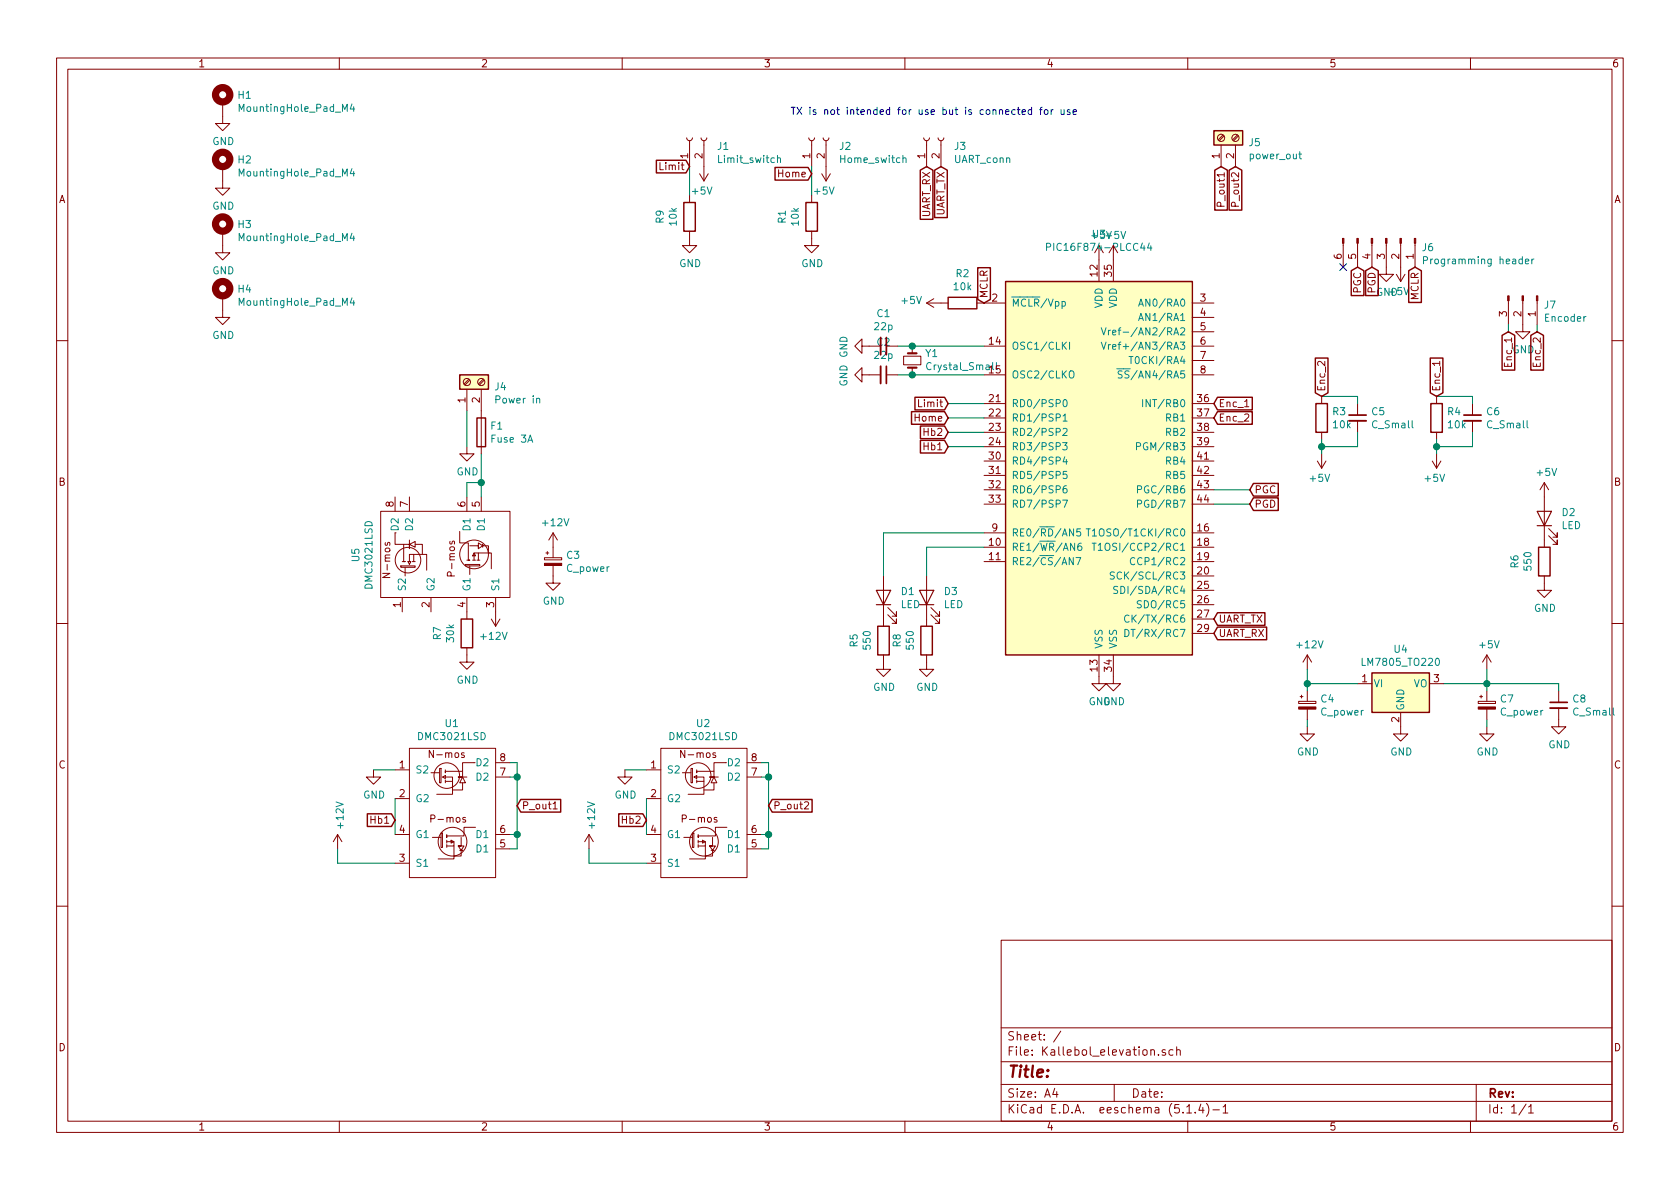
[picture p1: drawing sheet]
EESchema Schematic File Version 4
LIBS:Kallebol_elevation-cache
EELAYER 30 0
EELAYER END
$Descr A4 11693 8268
encoding utf-8
Sheet 1 1
Title ""
Date ""
Rev ""
Comp ""
Comment1 ""
Comment2 ""
Comment3 ""
Comment4 ""
$EndDescr
$Comp
L PIC:PIC16F874-PLCC44 U3
U 1 1
P 7650 3200
F 0 "U3" H 7650 4781 50  0000 C CNN
F 1 "PIC16F874-PLCC44" H 7650 4690 50  0000 C CNN
F 2 "Package_LCC:PLCC-44" H 7650 3200 50  0001 C CIN
F 3 "http://ww1.microchip.com/downloads/en/DeviceDoc/30292C.pdf" H 7650 3200 50  0001 C CNN
	1    7650 3200
	1    0    0    -1  
$EndComp
$Comp
L power:+5V #PWR0101
U 1 1
P 7650 1800
F 0 "#PWR0101" H 7650 1650 50  0001 C CNN
F 1 "+5V" H 7665 1973 50  0000 C CNN
F 2 "" H 7650 1800 50  0001 C CNN
F 3 "" H 7650 1800 50  0001 C CNN
	1    7650 1800
	1    0    0    -1  
$EndComp
$Comp
L power:+5V #PWR0102
U 1 1
P 7750 1800
F 0 "#PWR0102" H 7750 1650 50  0001 C CNN
F 1 "+5V" H 7765 1973 50  0000 C CNN
F 2 "" H 7750 1800 50  0001 C CNN
F 3 "" H 7750 1800 50  0001 C CNN
	1    7750 1800
	1    0    0    -1  
$EndComp
$Comp
L power:GND #PWR0103
U 1 1
P 7650 4700
F 0 "#PWR0103" H 7650 4450 50  0001 C CNN
F 1 "GND" H 7655 4527 50  0000 C CNN
F 2 "" H 7650 4700 50  0001 C CNN
F 3 "" H 7650 4700 50  0001 C CNN
	1    7650 4700
	1    0    0    -1  
$EndComp
$Comp
L power:GND #PWR0104
U 1 1
P 7750 4700
F 0 "#PWR0104" H 7750 4450 50  0001 C CNN
F 1 "GND" H 7755 4527 50  0000 C CNN
F 2 "" H 7750 4700 50  0001 C CNN
F 3 "" H 7750 4700 50  0001 C CNN
	1    7750 4700
	1    0    0    -1  
$EndComp
$Comp
L Device:Crystal_Small Y1
U 1 1
P 6350 2500
F 0 "Y1" V 6396 2412 50  0000 R CNN
F 1 "Crystal_Small" V 6305 2412 50  0000 R CNN
F 2 "Crystal:Crystal_HC18-U_Vertical" H 6350 2500 50  0001 C CNN
F 3 "~" H 6350 2500 50  0001 C CNN
	1    6350 2500
	0    -1   -1   0   
$EndComp
Wire Wire Line
	6350 2400 6850 2400
Wire Wire Line
	6850 2600 6350 2600
$Comp
L Device:C_Small C2
U 1 1
P 6150 2600
F 0 "C2" V 5921 2600 50  0000 C CNN
F 1 "22p" V 6012 2600 50  0000 C CNN
F 2 "Capacitor_SMD:C_0603_1608Metric_Pad1.05x0.95mm_HandSolder" H 6150 2600 50  0001 C CNN
F 3 "~" H 6150 2600 50  0001 C CNN
	1    6150 2600
	0    1    1    0   
$EndComp
$Comp
L Device:C_Small C1
U 1 1
P 6150 2400
F 0 "C1" V 5921 2400 50  0000 C CNN
F 1 "22p" V 6012 2400 50  0000 C CNN
F 2 "Capacitor_SMD:C_0603_1608Metric_Pad1.05x0.95mm_HandSolder" H 6150 2400 50  0001 C CNN
F 3 "~" H 6150 2400 50  0001 C CNN
	1    6150 2400
	0    1    1    0   
$EndComp
Wire Wire Line
	6250 2600 6350 2600
Connection ~ 6350 2600
Wire Wire Line
	6250 2400 6350 2400
Connection ~ 6350 2400
$Comp
L power:GND #PWR0105
U 1 1
P 6050 2600
F 0 "#PWR0105" H 6050 2350 50  0001 C CNN
F 1 "GND" H 6055 2427 50  0000 C CNN
F 2 "" H 6050 2600 50  0001 C CNN
F 3 "" H 6050 2600 50  0001 C CNN
	1    6050 2600
	0    1    1    0   
$EndComp
$Comp
L power:GND #PWR0106
U 1 1
P 6050 2400
F 0 "#PWR0106" H 6050 2150 50  0001 C CNN
F 1 "GND" H 6055 2227 50  0000 C CNN
F 2 "" H 6050 2400 50  0001 C CNN
F 3 "" H 6050 2400 50  0001 C CNN
	1    6050 2400
	0    1    1    0   
$EndComp
$Comp
L Connector:Conn_01x06_Male J6
U 1 1
P 9650 1650
F 0 "J6" V 9712 1894 50  0000 L CNN
F 1 "Programming header" V 9803 1894 50  0000 L CNN
F 2 "Connector_PinSocket_2.54mm:PinSocket_1x06_P2.54mm_Vertical" H 9650 1650 50  0001 C CNN
F 3 "~" H 9650 1650 50  0001 C CNN
	1    9650 1650
	0    1    1    0   
$EndComp
Text GLabel 9850 1850 3    50   Input ~ 0
MCLR
Text GLabel 9550 1850 3    50   Input ~ 0
PGD
Text GLabel 9450 1850 3    50   Input ~ 0
PGC
$Comp
L power:+5V #PWR0107
U 1 1
P 9750 1850
F 0 "#PWR0107" H 9750 1700 50  0001 C CNN
F 1 "+5V" H 9765 2023 50  0000 C CNN
F 2 "" H 9750 1850 50  0001 C CNN
F 3 "" H 9750 1850 50  0001 C CNN
	1    9750 1850
	-1   0    0    1   
$EndComp
$Comp
L power:GND #PWR0108
U 1 1
P 9650 1850
F 0 "#PWR0108" H 9650 1600 50  0001 C CNN
F 1 "GND" H 9655 1677 50  0000 C CNN
F 2 "" H 9650 1850 50  0001 C CNN
F 3 "" H 9650 1850 50  0001 C CNN
	1    9650 1850
	1    0    0    -1  
$EndComp
$Comp
L Device:R R2
U 1 1
P 6700 2100
F 0 "R2" V 6493 2100 50  0000 C CNN
F 1 "10k" V 6584 2100 50  0000 C CNN
F 2 "Resistor_SMD:R_0603_1608Metric_Pad1.05x0.95mm_HandSolder" V 6630 2100 50  0001 C CNN
F 3 "~" H 6700 2100 50  0001 C CNN
	1    6700 2100
	0    1    1    0   
$EndComp
$Comp
L power:+5V #PWR0109
U 1 1
P 6550 2100
F 0 "#PWR0109" H 6550 1950 50  0001 C CNN
F 1 "+5V" V 6565 2228 50  0000 L CNN
F 2 "" H 6550 2100 50  0001 C CNN
F 3 "" H 6550 2100 50  0001 C CNN
	1    6550 2100
	0    -1   -1   0   
$EndComp
Text GLabel 6850 2100 1    50   Input ~ 0
MCLR
Text GLabel 8700 3400 2    50   Input ~ 0
PGC
Text GLabel 8700 3500 2    50   Input ~ 0
PGD
$Comp
L Connector:Conn_01x03_Male J7
U 1 1
P 10600 2050
F 0 "J7" V 10662 2194 50  0000 L CNN
F 1 "Encoder" V 10753 2194 50  0000 L CNN
F 2 "Connector_PinSocket_2.54mm:PinSocket_1x03_P2.54mm_Vertical" H 10600 2050 50  0001 C CNN
F 3 "~" H 10600 2050 50  0001 C CNN
	1    10600 2050
	0    1    1    0   
$EndComp
$Comp
L power:+5V #PWR0110
U 1 1
P 9200 3150
F 0 "#PWR0110" H 9200 3000 50  0001 C CNN
F 1 "+5V" H 9215 3323 50  0000 C CNN
F 2 "" H 9200 3150 50  0001 C CNN
F 3 "" H 9200 3150 50  0001 C CNN
	1    9200 3150
	-1   0    0    1   
$EndComp
$Comp
L Device:R R4
U 1 1
P 10000 2900
F 0 "R4" H 10070 2946 50  0000 L CNN
F 1 "10k" H 10070 2855 50  0000 L CNN
F 2 "Resistor_SMD:R_0603_1608Metric_Pad1.05x0.95mm_HandSolder" V 9930 2900 50  0001 C CNN
F 3 "~" H 10000 2900 50  0001 C CNN
	1    10000 2900
	1    0    0    -1  
$EndComp
$Comp
L Device:R R3
U 1 1
P 9200 2900
F 0 "R3" H 9270 2946 50  0000 L CNN
F 1 "10k" H 9270 2855 50  0000 L CNN
F 2 "Resistor_SMD:R_0603_1608Metric_Pad1.05x0.95mm_HandSolder" V 9130 2900 50  0001 C CNN
F 3 "~" H 9200 2900 50  0001 C CNN
	1    9200 2900
	1    0    0    -1  
$EndComp
$Comp
L power:GND #PWR0111
U 1 1
P 10600 2250
F 0 "#PWR0111" H 10600 2000 50  0001 C CNN
F 1 "GND" H 10605 2077 50  0000 C CNN
F 2 "" H 10600 2250 50  0001 C CNN
F 3 "" H 10600 2250 50  0001 C CNN
	1    10600 2250
	1    0    0    -1  
$EndComp
Wire Wire Line
	10500 2300 10500 2250
Wire Wire Line
	10700 2250 10700 2300
Text GLabel 10500 2300 3    50   Input ~ 0
Enc_1
Text GLabel 10700 2300 3    50   Input ~ 0
Enc_2
Text GLabel 10000 2750 1    50   Input ~ 0
Enc_1
Text GLabel 9200 2750 1    50   Input ~ 0
Enc_2
$Comp
L Device:C_Small C5
U 1 1
P 9450 2900
F 0 "C5" H 9542 2946 50  0000 L CNN
F 1 "C_Small" H 9542 2855 50  0000 L CNN
F 2 "Capacitor_SMD:C_0603_1608Metric_Pad1.05x0.95mm_HandSolder" H 9450 2900 50  0001 C CNN
F 3 "~" H 9450 2900 50  0001 C CNN
	1    9450 2900
	1    0    0    -1  
$EndComp
$Comp
L Device:C_Small C6
U 1 1
P 10250 2900
F 0 "C6" H 10342 2946 50  0000 L CNN
F 1 "C_Small" H 10342 2855 50  0000 L CNN
F 2 "Capacitor_SMD:C_0603_1608Metric_Pad1.05x0.95mm_HandSolder" H 10250 2900 50  0001 C CNN
F 3 "~" H 10250 2900 50  0001 C CNN
	1    10250 2900
	1    0    0    -1  
$EndComp
Wire Wire Line
	9200 3150 9200 3100
Wire Wire Line
	9200 3100 9450 3100
Wire Wire Line
	9450 3100 9450 3000
Connection ~ 9200 3100
Wire Wire Line
	9200 3100 9200 3050
Wire Wire Line
	10000 3050 10000 3100
Wire Wire Line
	10000 3100 10250 3100
Wire Wire Line
	10250 3100 10250 3000
Connection ~ 10000 3100
Wire Wire Line
	10000 3100 10000 3150
Wire Wire Line
	10250 2800 10250 2750
Wire Wire Line
	10250 2750 10000 2750
Wire Wire Line
	9200 2750 9450 2750
Wire Wire Line
	9450 2750 9450 2800
Text GLabel 8450 2800 2    50   Input ~ 0
Enc_1
Text GLabel 8450 2900 2    50   Input ~ 0
Enc_2
$Comp
L power:GND #PWR0115
U 1 1
P 3850 4000
F 0 "#PWR0115" H 3850 3750 50  0001 C CNN
F 1 "GND" H 3855 3827 50  0000 C CNN
F 2 "" H 3850 4000 50  0001 C CNN
F 3 "" H 3850 4000 50  0001 C CNN
	1    3850 4000
	1    0    0    -1  
$EndComp
$Comp
L Device:CP_Small C3
U 1 1
P 3850 3900
F 0 "C3" H 3938 3946 50  0000 L CNN
F 1 "C_power" H 3938 3855 50  0000 L CNN
F 2 "Capacitor_THT:CP_Radial_D10.0mm_P5.00mm" H 3850 3900 50  0001 C CNN
F 3 "~" H 3850 3900 50  0001 C CNN
	1    3850 3900
	1    0    0    -1  
$EndComp
$Comp
L power:+12V #PWR0116
U 1 1
P 3850 3800
F 0 "#PWR0116" H 3850 3650 50  0001 C CNN
F 1 "+12V" H 3865 3973 50  0000 C CNN
F 2 "" H 3850 3800 50  0001 C CNN
F 3 "" H 3850 3800 50  0001 C CNN
	1    3850 3800
	1    0    0    -1  
$EndComp
$Comp
L Connector:Screw_Terminal_01x02 J5
U 1 1
P 8500 950
F 0 "J5" V 8464 762 50  0000 R CNN
F 1 "power_out" V 8373 762 50  0000 R CNN
F 2 "TerminalBlock:TerminalBlock_bornier-2_P5.08mm" H 8500 950 50  0001 C CNN
F 3 "~" H 8500 950 50  0001 C CNN
	1    8500 950 
	0    -1   -1   0   
$EndComp
Text GLabel 8500 1150 3    50   Input ~ 0
P_out1
Text GLabel 8600 1150 3    50   Input ~ 0
P_out2
$Comp
L power:GND #PWR0117
U 1 1
P 9100 5050
F 0 "#PWR0117" H 9100 4800 50  0001 C CNN
F 1 "GND" H 9105 4877 50  0000 C CNN
F 2 "" H 9100 5050 50  0001 C CNN
F 3 "" H 9100 5050 50  0001 C CNN
	1    9100 5050
	1    0    0    -1  
$EndComp
$Comp
L Device:CP_Small C4
U 1 1
P 9100 4900
F 0 "C4" H 9188 4946 50  0000 L CNN
F 1 "C_power" H 9188 4855 50  0000 L CNN
F 2 "Capacitor_THT:CP_Radial_D10.0mm_P5.00mm" H 9100 4900 50  0001 C CNN
F 3 "~" H 9100 4900 50  0001 C CNN
	1    9100 4900
	1    0    0    -1  
$EndComp
$Comp
L power:+12V #PWR0118
U 1 1
P 9100 4650
F 0 "#PWR0118" H 9100 4500 50  0001 C CNN
F 1 "+12V" H 9115 4823 50  0000 C CNN
F 2 "" H 9100 4650 50  0001 C CNN
F 3 "" H 9100 4650 50  0001 C CNN
	1    9100 4650
	1    0    0    -1  
$EndComp
$Comp
L Regulator_Linear:LM7805_TO220 U4
U 1 1
P 9750 4750
F 0 "U4" H 9750 4992 50  0000 C CNN
F 1 "LM7805_TO220" H 9750 4901 50  0000 C CNN
F 2 "Package_TO_SOT_THT:TO-220-3_Vertical" H 9750 4975 50  0001 C CIN
F 3 "http://www.fairchildsemi.com/ds/LM/LM7805.pdf" H 9750 4700 50  0001 C CNN
	1    9750 4750
	1    0    0    -1  
$EndComp
$Comp
L power:GND #PWR0119
U 1 1
P 9750 5050
F 0 "#PWR0119" H 9750 4800 50  0001 C CNN
F 1 "GND" H 9755 4877 50  0000 C CNN
F 2 "" H 9750 5050 50  0001 C CNN
F 3 "" H 9750 5050 50  0001 C CNN
	1    9750 5050
	1    0    0    -1  
$EndComp
Wire Wire Line
	9100 5050 9100 5000
$Comp
L power:GND #PWR0120
U 1 1
P 10350 5050
F 0 "#PWR0120" H 10350 4800 50  0001 C CNN
F 1 "GND" H 10355 4877 50  0000 C CNN
F 2 "" H 10350 5050 50  0001 C CNN
F 3 "" H 10350 5050 50  0001 C CNN
	1    10350 5050
	1    0    0    -1  
$EndComp
$Comp
L Device:CP_Small C7
U 1 1
P 10350 4900
F 0 "C7" H 10438 4946 50  0000 L CNN
F 1 "C_power" H 10438 4855 50  0000 L CNN
F 2 "Capacitor_THT:CP_Radial_D10.0mm_P5.00mm" H 10350 4900 50  0001 C CNN
F 3 "~" H 10350 4900 50  0001 C CNN
	1    10350 4900
	1    0    0    -1  
$EndComp
Wire Wire Line
	10350 5050 10350 5000
Wire Wire Line
	10350 4650 10350 4750
Wire Wire Line
	10050 4750 10350 4750
Connection ~ 10350 4750
Wire Wire Line
	10350 4750 10350 4800
$Comp
L power:+5V #PWR0121
U 1 1
P 10350 4650
F 0 "#PWR0121" H 10350 4500 50  0001 C CNN
F 1 "+5V" H 10365 4823 50  0000 C CNN
F 2 "" H 10350 4650 50  0001 C CNN
F 3 "" H 10350 4650 50  0001 C CNN
	1    10350 4650
	1    0    0    -1  
$EndComp
Wire Wire Line
	9100 4650 9100 4750
Wire Wire Line
	9100 4750 9450 4750
Connection ~ 9100 4750
Wire Wire Line
	9100 4750 9100 4800
NoConn ~ 9350 1850
$Comp
L PIC:DMC3021LSD U2
U 1 1
P 4800 5100
F 0 "U2" H 4895 5175 50  0000 C CNN
F 1 "DMC3021LSD" H 4895 5084 50  0000 C CNN
F 2 "Package_SO:SOIC-8_3.9x4.9mm_P1.27mm" H 4800 5100 50  0001 C CNN
F 3 "" H 4800 5100 50  0001 C CNN
	1    4800 5100
	1    0    0    -1  
$EndComp
$Comp
L PIC:DMC3021LSD U1
U 1 1
P 3050 5100
F 0 "U1" H 3145 5175 50  0000 C CNN
F 1 "DMC3021LSD" H 3145 5084 50  0000 C CNN
F 2 "Package_SO:SOIC-8_3.9x4.9mm_P1.27mm" H 3050 5100 50  0001 C CNN
F 3 "" H 3050 5100 50  0001 C CNN
	1    3050 5100
	1    0    0    -1  
$EndComp
$Comp
L power:GND #PWR0122
U 1 1
P 4350 5350
F 0 "#PWR0122" H 4350 5100 50  0001 C CNN
F 1 "GND" H 4355 5177 50  0000 C CNN
F 2 "" H 4350 5350 50  0001 C CNN
F 3 "" H 4350 5350 50  0001 C CNN
	1    4350 5350
	1    0    0    -1  
$EndComp
Wire Wire Line
	4350 5350 4500 5350
Text GLabel 5350 5600 2    50   Input ~ 0
P_out2
Text GLabel 3600 5600 2    50   Input ~ 0
P_out1
Wire Wire Line
	3550 5400 3600 5400
Wire Wire Line
	3600 5400 3600 5300
Wire Wire Line
	3550 5300 3600 5300
Wire Wire Line
	5300 5300 5350 5300
Wire Wire Line
	5300 5400 5350 5400
Wire Wire Line
	5350 5400 5350 5300
$Comp
L power:GND #PWR0123
U 1 1
P 2600 5350
F 0 "#PWR0123" H 2600 5100 50  0001 C CNN
F 1 "GND" H 2605 5177 50  0000 C CNN
F 2 "" H 2600 5350 50  0001 C CNN
F 3 "" H 2600 5350 50  0001 C CNN
	1    2600 5350
	1    0    0    -1  
$EndComp
Wire Wire Line
	2600 5350 2750 5350
Wire Wire Line
	3550 5800 3600 5800
Wire Wire Line
	3600 5800 3600 5900
Wire Wire Line
	3600 5900 3550 5900
Connection ~ 3600 5400
Wire Wire Line
	3600 5400 3600 5800
Connection ~ 3600 5800
Wire Wire Line
	5300 5900 5350 5900
Wire Wire Line
	5350 5900 5350 5800
Wire Wire Line
	5350 5800 5300 5800
Wire Wire Line
	5350 5800 5350 5400
Connection ~ 5350 5800
Connection ~ 5350 5400
Wire Wire Line
	2750 5800 2750 5550
Wire Wire Line
	4500 5800 4500 5550
$Comp
L power:+12V #PWR0124
U 1 1
P 4100 5900
F 0 "#PWR0124" H 4100 5750 50  0001 C CNN
F 1 "+12V" V 4115 6028 50  0000 L CNN
F 2 "" H 4100 5900 50  0001 C CNN
F 3 "" H 4100 5900 50  0001 C CNN
	1    4100 5900
	1    0    0    -1  
$EndComp
Wire Wire Line
	4100 6000 4500 6000
Wire Wire Line
	4100 5900 4100 6000
$Comp
L power:+12V #PWR0125
U 1 1
P 2350 5900
F 0 "#PWR0125" H 2350 5750 50  0001 C CNN
F 1 "+12V" V 2365 6028 50  0000 L CNN
F 2 "" H 2350 5900 50  0001 C CNN
F 3 "" H 2350 5900 50  0001 C CNN
	1    2350 5900
	1    0    0    -1  
$EndComp
Wire Wire Line
	2350 6000 2750 6000
Wire Wire Line
	2350 5900 2350 6000
Text GLabel 2750 5700 0    50   Input ~ 0
Hb1
Text GLabel 4500 5700 0    50   Input ~ 0
Hb2
Wire Wire Line
	8700 3500 8450 3500
Wire Wire Line
	8450 3400 8700 3400
Text GLabel 8450 4400 2    50   Input ~ 0
UART_RX
Text GLabel 8450 4300 2    50   Input ~ 0
UART_TX
Text GLabel 6450 1150 3    50   Input ~ 0
UART_RX
Text GLabel 6550 1150 3    50   Input ~ 0
UART_TX
$Comp
L Connector:Conn_01x02_Female J3
U 1 1
P 6450 950
F 0 "J3" V 6388 762 50  0000 R CNN
F 1 "UART_conn" V 6297 762 50  0000 R CNN
F 2 "TerminalBlock:TerminalBlock_bornier-2_P5.08mm" H 6450 950 50  0001 C CNN
F 3 "~" H 6450 950 50  0001 C CNN
	1    6450 950 
	0    -1   -1   0   
$EndComp
Text Notes 5500 800  0    50   ~ 0
TX is not intended for use but is connected for use\n
$Comp
L Connector:Conn_01x02_Female J2
U 1 1
P 5650 950
F 0 "J2" V 5588 762 50  0000 R CNN
F 1 "Home_switch" V 5497 762 50  0000 R CNN
F 2 "TerminalBlock:TerminalBlock_bornier-2_P5.08mm" H 5650 950 50  0001 C CNN
F 3 "~" H 5650 950 50  0001 C CNN
	1    5650 950 
	0    -1   -1   0   
$EndComp
$Comp
L power:+5V #PWR0126
U 1 1
P 5750 1150
F 0 "#PWR0126" H 5750 1000 50  0001 C CNN
F 1 "+5V" H 5765 1323 50  0000 C CNN
F 2 "" H 5750 1150 50  0001 C CNN
F 3 "" H 5750 1150 50  0001 C CNN
	1    5750 1150
	-1   0    0    1   
$EndComp
$Comp
L Device:R R1
U 1 1
P 5650 1500
F 0 "R1" V 5443 1500 50  0000 C CNN
F 1 "10k" V 5534 1500 50  0000 C CNN
F 2 "Resistor_SMD:R_0603_1608Metric_Pad1.05x0.95mm_HandSolder" V 5580 1500 50  0001 C CNN
F 3 "~" H 5650 1500 50  0001 C CNN
	1    5650 1500
	1    0    0    -1  
$EndComp
$Comp
L power:GND #PWR0127
U 1 1
P 5650 1650
F 0 "#PWR0127" H 5650 1400 50  0001 C CNN
F 1 "GND" H 5655 1477 50  0000 C CNN
F 2 "" H 5650 1650 50  0001 C CNN
F 3 "" H 5650 1650 50  0001 C CNN
	1    5650 1650
	1    0    0    -1  
$EndComp
Wire Wire Line
	5650 1350 5650 1150
Text GLabel 5650 1200 0    50   Input ~ 0
Home
Text GLabel 6600 2900 0    50   Input ~ 0
Home
$Comp
L power:+5V #PWR0128
U 1 1
P 10750 3450
F 0 "#PWR0128" H 10750 3300 50  0001 C CNN
F 1 "+5V" H 10765 3623 50  0000 C CNN
F 2 "" H 10750 3450 50  0001 C CNN
F 3 "" H 10750 3450 50  0001 C CNN
	1    10750 3450
	1    0    0    -1  
$EndComp
$Comp
L Device:R R6
U 1 1
P 10750 3900
F 0 "R6" V 10543 3900 50  0000 C CNN
F 1 "550" V 10634 3900 50  0000 C CNN
F 2 "Resistor_SMD:R_0603_1608Metric_Pad1.05x0.95mm_HandSolder" V 10680 3900 50  0001 C CNN
F 3 "~" H 10750 3900 50  0001 C CNN
	1    10750 3900
	1    0    0    -1  
$EndComp
$Comp
L power:GND #PWR0129
U 1 1
P 10750 4050
F 0 "#PWR0129" H 10750 3800 50  0001 C CNN
F 1 "GND" H 10755 3877 50  0000 C CNN
F 2 "" H 10750 4050 50  0001 C CNN
F 3 "" H 10750 4050 50  0001 C CNN
	1    10750 4050
	1    0    0    -1  
$EndComp
$Comp
L Device:LED D2
U 1 1
P 10750 3600
F 0 "D2" V 10789 3483 50  0000 R CNN
F 1 "LED" V 10698 3483 50  0000 R CNN
F 2 "LED_SMD:LED_0603_1608Metric" H 10750 3600 50  0001 C CNN
F 3 "~" H 10750 3600 50  0001 C CNN
	1    10750 3600
	0    -1   -1   0   
$EndComp
$Comp
L Device:R R5
U 1 1
P 6150 4450
F 0 "R5" V 5943 4450 50  0000 C CNN
F 1 "550" V 6034 4450 50  0000 C CNN
F 2 "Resistor_SMD:R_0603_1608Metric_Pad1.05x0.95mm_HandSolder" V 6080 4450 50  0001 C CNN
F 3 "~" H 6150 4450 50  0001 C CNN
	1    6150 4450
	1    0    0    -1  
$EndComp
$Comp
L power:GND #PWR0130
U 1 1
P 6150 4600
F 0 "#PWR0130" H 6150 4350 50  0001 C CNN
F 1 "GND" H 6155 4427 50  0000 C CNN
F 2 "" H 6150 4600 50  0001 C CNN
F 3 "" H 6150 4600 50  0001 C CNN
	1    6150 4600
	1    0    0    -1  
$EndComp
$Comp
L Device:LED D1
U 1 1
P 6150 4150
F 0 "D1" V 6189 4033 50  0000 R CNN
F 1 "LED" V 6098 4033 50  0000 R CNN
F 2 "LED_SMD:LED_0603_1608Metric" H 6150 4150 50  0001 C CNN
F 3 "~" H 6150 4150 50  0001 C CNN
	1    6150 4150
	0    -1   -1   0   
$EndComp
$Comp
L power:GND #PWR0131
U 1 1
P 3250 4550
F 0 "#PWR0131" H 3250 4300 50  0001 C CNN
F 1 "GND" H 3255 4377 50  0000 C CNN
F 2 "" H 3250 4550 50  0001 C CNN
F 3 "" H 3250 4550 50  0001 C CNN
	1    3250 4550
	1    0    0    -1  
$EndComp
Wire Wire Line
	3250 3100 3250 2850
Connection ~ 3350 3350
Wire Wire Line
	3350 3350 3350 3150
Wire Wire Line
	3350 3350 3350 3450
Wire Wire Line
	3250 3350 3350 3350
Wire Wire Line
	3250 3450 3250 3350
$Comp
L Device:R R7
U 1 1
P 3250 4400
F 0 "R7" V 3043 4400 50  0000 C CNN
F 1 "30k" V 3134 4400 50  0000 C CNN
F 2 "Resistor_SMD:R_0603_1608Metric_Pad1.05x0.95mm_HandSolder" V 3180 4400 50  0001 C CNN
F 3 "~" H 3250 4400 50  0001 C CNN
	1    3250 4400
	1    0    0    -1  
$EndComp
$Comp
L PIC:DMC3021LSD U5
U 1 1
P 2550 3950
F 0 "U5" H 2645 4025 50  0000 C CNN
F 1 "DMC3021LSD" H 2645 3934 50  0000 C CNN
F 2 "Package_SO:SOIC-8_3.9x4.9mm_P1.27mm" H 2550 3950 50  0001 C CNN
F 3 "" H 2550 3950 50  0001 C CNN
	1    2550 3950
	0    -1   -1   0   
$EndComp
$Comp
L Device:Fuse F1
U 1 1
P 3350 3000
F 0 "F1" H 3410 3046 50  0000 L CNN
F 1 "Fuse 3A" H 3410 2955 50  0000 L CNN
F 2 "Xp_motor:Fuse_holder" V 3280 3000 50  0001 C CNN
F 3 "~" H 3350 3000 50  0001 C CNN
	1    3350 3000
	1    0    0    -1  
$EndComp
$Comp
L power:+12V #PWR0114
U 1 1
P 3450 4250
F 0 "#PWR0114" H 3450 4100 50  0001 C CNN
F 1 "+12V" H 3465 4423 50  0000 C CNN
F 2 "" H 3450 4250 50  0001 C CNN
F 3 "" H 3450 4250 50  0001 C CNN
	1    3450 4250
	-1   0    0    1   
$EndComp
$Comp
L power:GND #PWR0113
U 1 1
P 3250 3100
F 0 "#PWR0113" H 3250 2850 50  0001 C CNN
F 1 "GND" H 3255 2927 50  0000 C CNN
F 2 "" H 3250 3100 50  0001 C CNN
F 3 "" H 3250 3100 50  0001 C CNN
	1    3250 3100
	1    0    0    -1  
$EndComp
$Comp
L Connector:Screw_Terminal_01x02 J4
U 1 1
P 3250 2650
F 0 "J4" V 3214 2462 50  0000 R CNN
F 1 "Power in" V 3123 2462 50  0000 R CNN
F 2 "TerminalBlock:TerminalBlock_bornier-2_P5.08mm" H 3250 2650 50  0001 C CNN
F 3 "~" H 3250 2650 50  0001 C CNN
	1    3250 2650
	0    -1   -1   0   
$EndComp
$Comp
L Device:R R8
U 1 1
P 6450 4450
F 0 "R8" V 6243 4450 50  0000 C CNN
F 1 "550" V 6334 4450 50  0000 C CNN
F 2 "Resistor_SMD:R_0603_1608Metric_Pad1.05x0.95mm_HandSolder" V 6380 4450 50  0001 C CNN
F 3 "~" H 6450 4450 50  0001 C CNN
	1    6450 4450
	1    0    0    -1  
$EndComp
$Comp
L power:GND #PWR0132
U 1 1
P 6450 4600
F 0 "#PWR0132" H 6450 4350 50  0001 C CNN
F 1 "GND" H 6455 4427 50  0000 C CNN
F 2 "" H 6450 4600 50  0001 C CNN
F 3 "" H 6450 4600 50  0001 C CNN
	1    6450 4600
	1    0    0    -1  
$EndComp
$Comp
L Device:LED D3
U 1 1
P 6450 4150
F 0 "D3" V 6489 4033 50  0000 R CNN
F 1 "LED" V 6398 4033 50  0000 R CNN
F 2 "LED_SMD:LED_0603_1608Metric" H 6450 4150 50  0001 C CNN
F 3 "~" H 6450 4150 50  0001 C CNN
	1    6450 4150
	0    -1   -1   0   
$EndComp
Wire Wire Line
	6450 4000 6450 3800
Wire Wire Line
	6450 3800 6850 3800
Wire Wire Line
	6850 3700 6150 3700
Wire Wire Line
	6150 3700 6150 4000
$Comp
L Device:C_Small C8
U 1 1
P 10850 4900
F 0 "C8" H 10942 4946 50  0000 L CNN
F 1 "C_Small" H 10942 4855 50  0000 L CNN
F 2 "Capacitor_SMD:C_0603_1608Metric_Pad1.05x0.95mm_HandSolder" H 10850 4900 50  0001 C CNN
F 3 "~" H 10850 4900 50  0001 C CNN
	1    10850 4900
	1    0    0    -1  
$EndComp
Wire Wire Line
	10350 4750 10850 4750
Wire Wire Line
	10850 4750 10850 4800
$Comp
L power:GND #PWR0133
U 1 1
P 10850 5000
F 0 "#PWR0133" H 10850 4750 50  0001 C CNN
F 1 "GND" H 10855 4827 50  0000 C CNN
F 2 "" H 10850 5000 50  0001 C CNN
F 3 "" H 10850 5000 50  0001 C CNN
	1    10850 5000
	1    0    0    -1  
$EndComp
$Comp
L Mechanical:MountingHole_Pad H2
U 1 1
P 1550 1150
F 0 "H2" H 1650 1199 50  0000 L CNN
F 1 "MountingHole_Pad_M4" H 1650 1108 50  0000 L CNN
F 2 "MountingHole:MountingHole_4.3mm_M4_Pad" H 1550 1150 50  0001 C CNN
F 3 "~" H 1550 1150 50  0001 C CNN
	1    1550 1150
	1    0    0    -1  
$EndComp
$Comp
L power:GND #PWR0134
U 1 1
P 1550 1250
F 0 "#PWR0134" H 1550 1000 50  0001 C CNN
F 1 "GND" H 1555 1077 50  0000 C CNN
F 2 "" H 1550 1250 50  0001 C CNN
F 3 "" H 1550 1250 50  0001 C CNN
	1    1550 1250
	1    0    0    -1  
$EndComp
$Comp
L Mechanical:MountingHole_Pad H3
U 1 1
P 1550 1600
F 0 "H3" H 1650 1649 50  0000 L CNN
F 1 "MountingHole_Pad_M4" H 1650 1558 50  0000 L CNN
F 2 "MountingHole:MountingHole_4.3mm_M4_Pad" H 1550 1600 50  0001 C CNN
F 3 "~" H 1550 1600 50  0001 C CNN
	1    1550 1600
	1    0    0    -1  
$EndComp
$Comp
L power:GND #PWR0135
U 1 1
P 1550 1700
F 0 "#PWR0135" H 1550 1450 50  0001 C CNN
F 1 "GND" H 1555 1527 50  0000 C CNN
F 2 "" H 1550 1700 50  0001 C CNN
F 3 "" H 1550 1700 50  0001 C CNN
	1    1550 1700
	1    0    0    -1  
$EndComp
$Comp
L Mechanical:MountingHole_Pad H4
U 1 1
P 1550 2050
F 0 "H4" H 1650 2099 50  0000 L CNN
F 1 "MountingHole_Pad_M4" H 1650 2008 50  0000 L CNN
F 2 "MountingHole:MountingHole_4.3mm_M4_Pad" H 1550 2050 50  0001 C CNN
F 3 "~" H 1550 2050 50  0001 C CNN
	1    1550 2050
	1    0    0    -1  
$EndComp
$Comp
L power:GND #PWR0136
U 1 1
P 1550 2150
F 0 "#PWR0136" H 1550 1900 50  0001 C CNN
F 1 "GND" H 1555 1977 50  0000 C CNN
F 2 "" H 1550 2150 50  0001 C CNN
F 3 "" H 1550 2150 50  0001 C CNN
	1    1550 2150
	1    0    0    -1  
$EndComp
$Comp
L Mechanical:MountingHole_Pad H1
U 1 1
P 1550 700
F 0 "H1" H 1650 749 50  0000 L CNN
F 1 "MountingHole_Pad_M4" H 1650 658 50  0000 L CNN
F 2 "MountingHole:MountingHole_4.3mm_M4_Pad" H 1550 700 50  0001 C CNN
F 3 "~" H 1550 700 50  0001 C CNN
	1    1550 700 
	1    0    0    -1  
$EndComp
$Comp
L power:GND #PWR0137
U 1 1
P 1550 800
F 0 "#PWR0137" H 1550 550 50  0001 C CNN
F 1 "GND" H 1555 627 50  0000 C CNN
F 2 "" H 1550 800 50  0001 C CNN
F 3 "" H 1550 800 50  0001 C CNN
	1    1550 800 
	1    0    0    -1  
$EndComp
Text GLabel 6600 3100 0    50   Input ~ 0
Hb1
Text GLabel 6600 3000 0    50   Input ~ 0
Hb2
Wire Wire Line
	6850 2900 6600 2900
Wire Wire Line
	6600 2800 6850 2800
Wire Wire Line
	6600 3000 6850 3000
Wire Wire Line
	6850 3100 6600 3100
Text GLabel 6600 2800 0    50   Input ~ 0
Limit
Text GLabel 4800 1150 0    50   Input ~ 0
Limit
$Comp
L Connector:Conn_01x02_Female J1
U 1 1
P 4800 950
F 0 "J1" V 4738 762 50  0000 R CNN
F 1 "Limit_switch" V 4647 762 50  0000 R CNN
F 2 "TerminalBlock:TerminalBlock_bornier-2_P5.08mm" H 4800 950 50  0001 C CNN
F 3 "~" H 4800 950 50  0001 C CNN
	1    4800 950 
	0    -1   -1   0   
$EndComp
$Comp
L power:+5V #PWR0138
U 1 1
P 4900 1150
F 0 "#PWR0138" H 4900 1000 50  0001 C CNN
F 1 "+5V" H 4915 1323 50  0000 C CNN
F 2 "" H 4900 1150 50  0001 C CNN
F 3 "" H 4900 1150 50  0001 C CNN
	1    4900 1150
	-1   0    0    1   
$EndComp
$Comp
L Device:R R9
U 1 1
P 4800 1500
F 0 "R9" V 4593 1500 50  0000 C CNN
F 1 "10k" V 4684 1500 50  0000 C CNN
F 2 "Resistor_SMD:R_0603_1608Metric_Pad1.05x0.95mm_HandSolder" V 4730 1500 50  0001 C CNN
F 3 "~" H 4800 1500 50  0001 C CNN
	1    4800 1500
	1    0    0    -1  
$EndComp
$Comp
L power:GND #PWR0139
U 1 1
P 4800 1650
F 0 "#PWR0139" H 4800 1400 50  0001 C CNN
F 1 "GND" H 4805 1477 50  0000 C CNN
F 2 "" H 4800 1650 50  0001 C CNN
F 3 "" H 4800 1650 50  0001 C CNN
	1    4800 1650
	1    0    0    -1  
$EndComp
Wire Wire Line
	4800 1350 4800 1150
$Comp
L power:+5V #PWR0112
U 1 1
P 10000 3150
F 0 "#PWR0112" H 10000 3000 50  0001 C CNN
F 1 "+5V" H 10015 3323 50  0000 C CNN
F 2 "" H 10000 3150 50  0001 C CNN
F 3 "" H 10000 3150 50  0001 C CNN
	1    10000 3150
	-1   0    0    1   
$EndComp
$EndSCHEMATC
